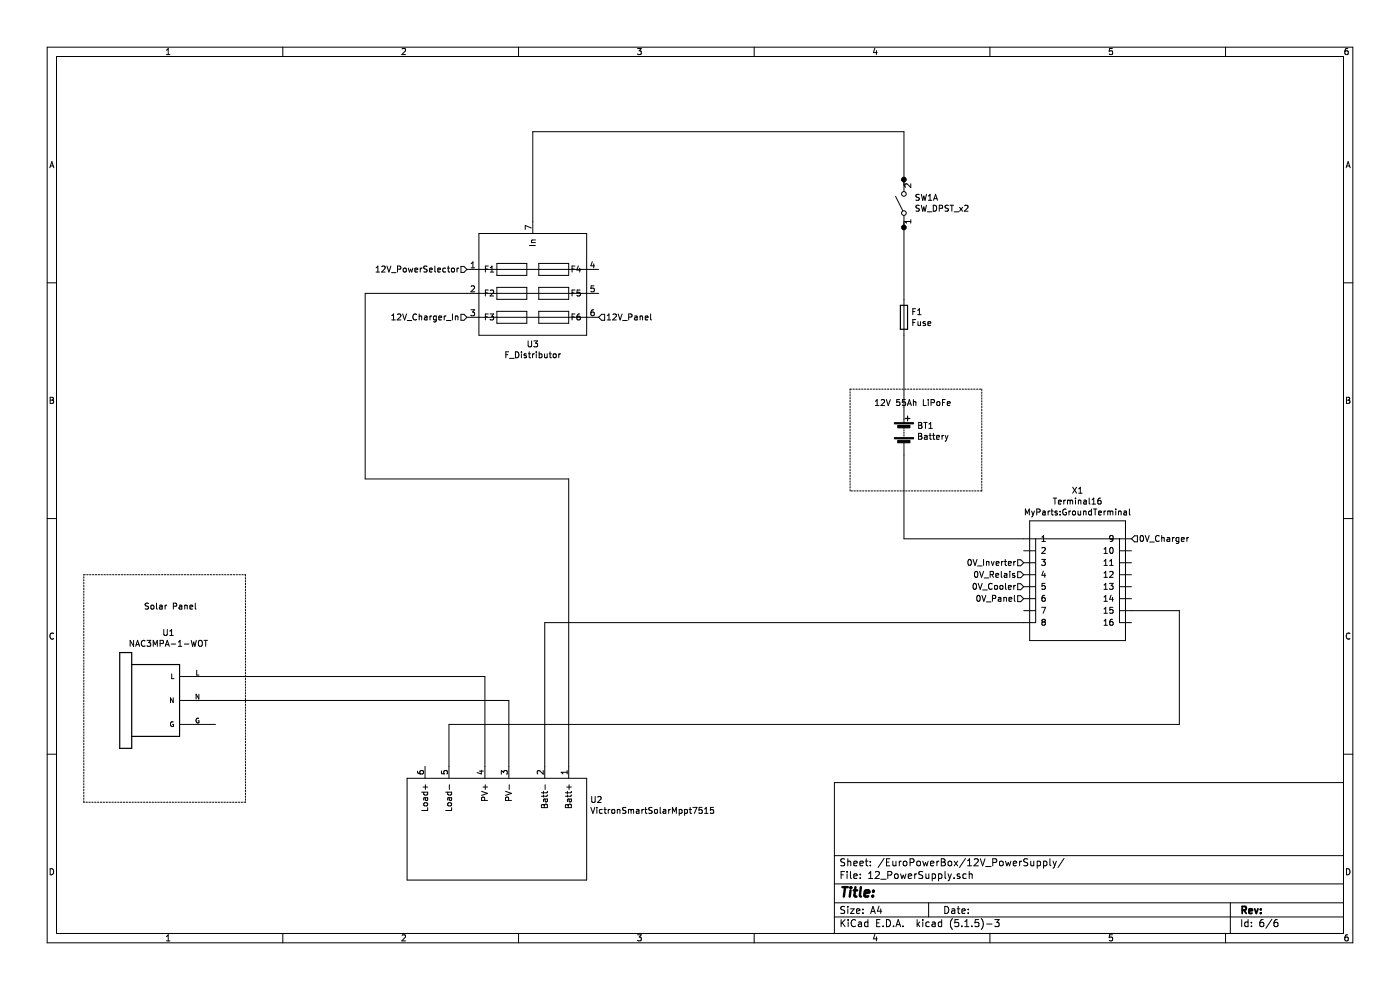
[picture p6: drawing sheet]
EESchema Schematic File Version 4
EELAYER 30 0
EELAYER END
$Descr A4 11693 8268
encoding utf-8
Sheet 9 6
Title ""
Date ""
Rev ""
Comp ""
Comment1 ""
Comment2 ""
Comment3 ""
Comment4 ""
$EndDescr
Text HLabel 9450 4500 2    50   Input ~ 0
0V_Charger
$Comp
L Device:Battery BT?
U 1 1
P 7550 3600
AR Path="/5F0C81D9/60D92067" Ref="BT?"  Part="1" 
AR Path="/60D529AB/60D84F6F/60D92067" Ref="BT1"  Part="1" 
F 0 "BT1" H 7658 3646 50  0000 L CNN
F 1 "Battery" H 7658 3555 50  0000 L CNN
F 2 "" V 7550 3660 50  0001 C CNN
F 3 "~" V 7550 3660 50  0001 C CNN
	1    7550 3600
	1    0    0    -1  
$EndComp
$Comp
L Switch:SW_DPST_x2 SW?
U 1 1
P 7550 1700
AR Path="/5F0C81D9/60D9206D" Ref="SW?"  Part="2" 
AR Path="/60D529AB/60D84F6F/60D9206D" Ref="SW1"  Part="1" 
F 0 "SW1" V 7596 1612 50  0000 R CNN
F 1 "SW_DPST_x2" V 7505 1612 50  0000 R CNN
F 2 "" H 7550 1700 50  0001 C CNN
F 3 "~" H 7550 1700 50  0001 C CNN
	1    7550 1700
	0    -1   -1   0   
$EndComp
$Comp
L MyParts:F_Distributor U?
U 1 1
P 4450 2050
AR Path="/5F0C81D9/60D92073" Ref="U?"  Part="1" 
AR Path="/60D529AB/60D84F6F/60D92073" Ref="U3"  Part="1" 
F 0 "U3" H 4450 1227 50  0000 C CNN
F 1 "F_Distributor" H 4450 1136 50  0000 C CNN
F 2 "" H 4450 2050 50  0001 C CNN
F 3 "" H 4450 2050 50  0001 C CNN
	1    4450 2050
	1    0    0    -1  
$EndComp
Wire Wire Line
	4450 1850 4450 1100
$Comp
L MyParts:Terminal16 X?
U 1 1
P 9000 4950
AR Path="/5F0C81D9/60D920B5" Ref="X?"  Part="1" 
AR Path="/60D529AB/60D84F6F/60D920B5" Ref="X1"  Part="1" 
F 0 "X1" V 8145 4950 50  0000 C CNN
F 1 "Terminal16" V 8236 4950 50  0000 C CNN
F 2 "MyParts:GroundTerminal" V 8327 4950 50  0000 C CNN
F 3 "" H 9050 5000 50  0001 C CNN
	1    9000 4950
	0    1    1    0   
$EndComp
Wire Wire Line
	8550 4500 7550 4500
Wire Wire Line
	7550 4500 7550 3800
Wire Wire Line
	7550 1100 7550 1500
Wire Wire Line
	7550 2500 7550 1900
$Comp
L Device:Fuse F?
U 1 1
P 7550 2650
AR Path="/5F0C81D9/60D920D4" Ref="F?"  Part="1" 
AR Path="/60D529AB/60D84F6F/60D920D4" Ref="F1"  Part="1" 
F 0 "F1" H 7610 2696 50  0000 L CNN
F 1 "Fuse" H 7610 2605 50  0000 L CNN
F 2 "" V 7480 2650 50  0001 C CNN
F 3 "~" H 7550 2650 50  0001 C CNN
	1    7550 2650
	1    0    0    -1  
$EndComp
Connection ~ 7550 1900
Wire Wire Line
	7550 1900 7550 1850
Connection ~ 7550 1500
Wire Wire Line
	7550 1500 7550 1550
Wire Wire Line
	7550 2800 7550 3400
Text HLabel 3900 2650 0    50   Input ~ 0
12V_Charger_In
Wire Notes Line
	7100 3250 8200 3250
Wire Notes Line
	8200 3250 8200 4100
Wire Notes Line
	8200 4100 7100 4100
Wire Notes Line
	7100 4100 7100 3250
Text Notes 7300 3400 0    50   ~ 0
12V 55Ah LiPoFe
$Comp
L BatteryBox-rescue:NAC3MPA-1-WOT-NAC3MPA-1-WOT U?
U 1 1
P 1600 6050
AR Path="/5F0C81D9/60D9D9F2" Ref="U?"  Part="1" 
AR Path="/60D529AB/60D84F6F/60D9D9F2" Ref="U1"  Part="1" 
F 0 "U1" H 1407 6817 50  0000 C CNN
F 1 "NAC3MPA-1-WOT" H 1407 6726 50  0000 C CNN
F 2 "NAC3MPA-1-WOT" H 1600 6050 50  0001 L BNN
F 3 "" H 1600 6050 50  0001 C CNN
	1    1600 6050
	1    0    0    -1  
$EndComp
Wire Wire Line
	4450 1100 7550 1100
Text HLabel 5000 2650 2    50   Input ~ 0
12V_Panel
$Comp
L MyParts:VictronSmartSolarMppt7515 U2
U 1 1
P 4350 7200
F 0 "U2" H 3772 6683 50  0000 R CNN
F 1 "VictronSmartSolarMppt7515" H 3772 6774 50  0000 R CNN
F 2 "" H 4350 7200 50  0001 C CNN
F 3 "" H 4350 7200 50  0001 C CNN
	1    4350 7200
	-1   0    0    1   
$EndComp
Wire Wire Line
	3750 6400 3750 6050
Wire Wire Line
	4550 6400 4550 5200
Wire Wire Line
	4550 5200 8550 5200
Wire Wire Line
	4750 4000 4750 6400
Wire Wire Line
	4050 5650 1800 5650
Wire Wire Line
	4050 6400 4050 5650
Wire Wire Line
	3750 6050 9850 6050
Wire Wire Line
	1800 5850 4250 5850
Wire Wire Line
	4250 5850 4250 6400
Text Notes 1200 5100 0    50   ~ 0
Solar Panel
Wire Notes Line
	700  4800 2050 4800
Wire Notes Line
	2050 4800 2050 6700
Wire Notes Line
	2050 6700 700  6700
Wire Notes Line
	700  6700 700  4800
Text HLabel 8550 4700 0    50   Input ~ 0
0V_Inverter
Text HLabel 8550 4800 0    50   Input ~ 0
0V_Relais
Text HLabel 8550 4900 0    50   Input ~ 0
0V_Cooler
Text HLabel 3900 2250 0    50   Input ~ 0
12V_PowerSelector
Text HLabel 8550 5000 0    50   Input ~ 0
0V_Panel
Wire Wire Line
	9850 6050 9850 5100
Wire Wire Line
	9850 5100 9450 5100
Wire Wire Line
	3900 2450 3050 2450
Wire Wire Line
	3050 2450 3050 4000
Wire Wire Line
	3050 4000 4750 4000
$EndSCHEMATC
